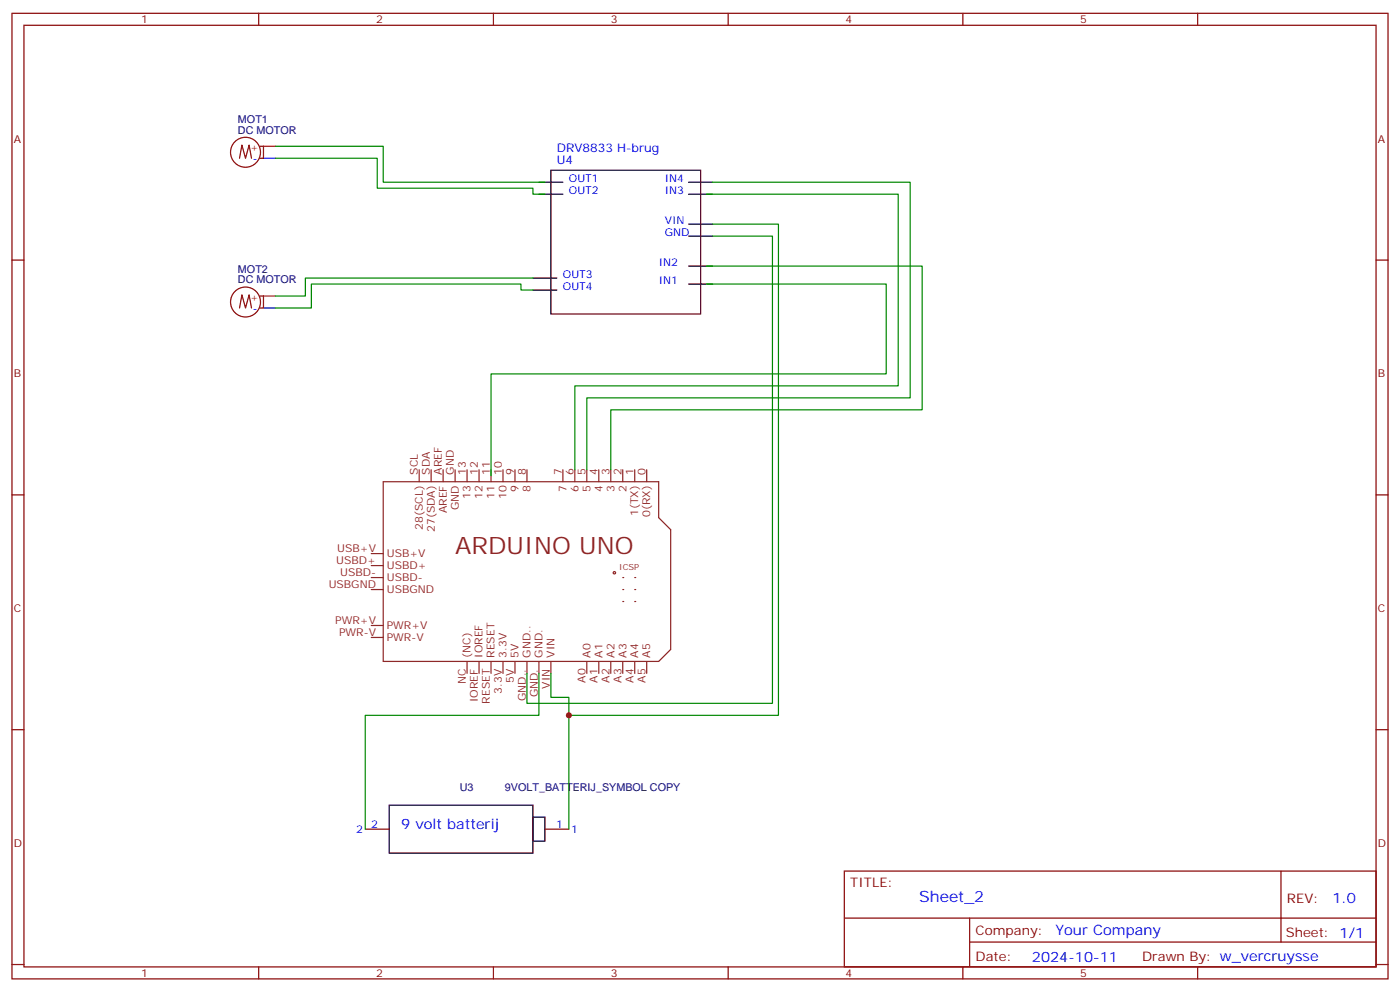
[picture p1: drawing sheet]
<svg xmlns="http://www.w3.org/2000/svg" width="412mm" height="292mm" viewBox="0 0 412 292" stroke-linecap="round" stroke-linejoin="round" font-family="sans-serif">
<g fill="none" stroke="#870000" stroke-width=".35">
<path d="M3.5 3.9h405.4v284.4h-405.4zM7.1 7.4h398.2v277.3h-398.2zM76.2 3.9v3.5M145.3 3.9v3.5M214.5 3.9v3.5M283.6 3.9v3.5M352.8 3.9v3.5M3.5 76.6h3.6M405.3 76.6h3.6M3.5 145.7h3.6M405.3 145.7h3.6M3.5 214.9h3.6"/>
<path d="M405.3 214.9h3.6M248.7 256.5h156.6v28.2h-156.6zM377.3 256.5v20.9M248.7 270.4h156.5M285.6 277.4h119.6M285.6 270.4v14.1M3.5 284h3.6M76.2 284.7v3.6M145.3 284.7v3.6M214.5 284.7v3.6M283.6 284.7v3.6M352.8 284.7v3.6"/>
<path d="M405.3 284h3.6"/>
</g>
<g fill="none" stroke="#8c2424" stroke-width=".35">
<path d="M112.9 141.9h81.1v10.5l3.6 3.6v35.2l-3.6 3.6h-81.1z"/>
<circle cx="181" cy="168.7" r=".35"/>
</g>
<g fill="#8c2424">
<circle cx="183.4" cy="170.1" r=".18"/>
<circle cx="183.4" cy="173.6" r=".18"/>
<circle cx="183.4" cy="177.1" r=".18"/>
<circle cx="187" cy="177.1" r=".18"/>
<circle cx="187" cy="173.6" r=".18"/>
<circle cx="187" cy="170.1" r=".18"/>
</g>
<g fill="none" stroke="#8c2424" stroke-width=".35">
<path d="M123.5 138.3v3.6M127 138.3v3.6M130.5 138.3v3.6M134.1 138.3v3.6M137.6 138.3v3.6M141.1 138.3v3.6M144.6 138.3v3.6M148.2 138.3v3.6M151.7 138.3v3.6M155.2 138.3v3.6M165.8 138.3v3.6M169.3 138.3v3.6"/>
<path d="M172.9 138.3v3.6M176.4 138.3v3.6M179.9 138.3v3.6M183.4 138.3v3.6M187 138.3v3.6M190.5 138.3v3.6M109.4 163h3.5M109.4 166.5h3.5M109.4 170.1h3.5M109.4 173.6h3.5M109.4 184.2h3.5M109.4 187.7h3.5"/>
<path d="M137.6 194.8v3.5M141.1 194.8v3.5M144.6 194.8v3.5M148.2 194.8v3.5M151.7 194.8v3.5M155.2 194.8v3.5M158.7 194.8v3.5M162.3 194.8v3.5M172.9 194.8v3.5M176.4 194.8v3.5M179.9 194.8v3.5M183.4 194.8v3.5"/>
<path d="M187 194.8v3.5M190.5 194.8v3.5"/>
</g>
<g fill="none" stroke="#000" stroke-width=".35">
<path d="M158.7 53.7h7.1M158.7 57.2h7.1M162.3 50.1h44.1v42.4h-44.1zM202.8 53.7h7.1M202.8 57.2h7.1M202.8 66h7.1M202.8 69.5h7.1M202.8 78.4h7.1M157 81.9h7M157 85.4h7M202.8 83.6h7.1M114.7 237.1h42.3v14.1h-42.3z"/>
<path d="M157 240.6h3.5v7.1h-3.5z"/>
</g>
<g fill="none" stroke="#870000" stroke-width=".35">
<path d="M70.6 46.6l.7-3.9 1 3.9 1.1-3.9 .7 3.9M76.6 43.1h1v3.5h-1M70.6 90.7l.7-3.9 1 3.9 1.1-3.9 .7 3.9M76.6 87.2h1v3.5h-1M107.6 244.2h7.1M160.5 244.2h7.1"/>
<circle cx="72.3" cy="44.8" r="4.4"/>
<circle cx="72.3" cy="88.9" r="4.4"/>
</g>
<path d="M81.1 43.1h31.8v10.6h47.6M81.1 46.6h30v8.8h45.9v1.8h3.5M208.1 57.2h56.5v56.4h-95.3v24.7M209.9 53.7h58.2v63.5h-95.2v21.1M208.1 78.4h63.5v42.3h-91.7v17.6M209.9 69.5h17.6v137.6h-72.3v-8.8M209.9 66h19.4v144.6h-61.7M157 81.9h-67v5.3h-8.9M157 85.4h-3.5v-1.8h-61.8v7.1h-10.6M208.1 83.6h53v26.5h-116.5v30M158.7 198.3v12.3h-51.1v33.6M162.3 198.3v7.1h5.3v38.8" fill="none" stroke="#008700" stroke-width=".35"/>
<path d="M77.6 46.6h3.5M77.6 90.7h3.5" fill="none" stroke="#00f" stroke-width=".35"/>
<path d="M77.6 43.1h3.5M77.6 87.2h3.5" fill="none" stroke="#f00" stroke-width=".35"/>
<circle cx="167.6" cy="210.6" r=".88" fill="#c00"/>
<text font-size="7.1" fill="#8d2323" x="134.1" y="163">ARDUINO UNO</text>
<text font-size="4.6" fill="#00f" x="270.8" y="265.5">Sheet_2</text>
<g font-size="4.2" fill="#00f">
<text x="118.2" y="244.2">9 volt batterij</text>
<text x="392.5" y="265.8">1.0</text>
<text x="310.9" y="275.3">Your Company</text>
<text x="304" y="283.1">2024-10-11</text>
</g>
<g font-size="3.9" fill="#800">
<text x="250.5" y="261.1">TITLE:</text>
<text x="379.1" y="265.8">REV:</text>
<text x="287.4" y="275.3">Company:</text>
<text x="378.7" y="275.9">Sheet: 1/1</text>
<text x="287.4" y="283">Date:</text>
<text x="336.4" y="283.1">Drawn By: w_vercruysse</text>
</g>
<g font-size="3.5" fill="#00f">
<text x="164" y="44.8">DRV8833 H-brug</text>
<text x="164" y="48.4">U4</text>
</g>
<g font-size="3.2" fill="#800">
<text x="41.6" y="6.9">1</text>
<text x="110.8" y="6.9">2</text>
<text x="179.9" y="6.9">3</text>
<text x="249.1" y="6.9">4</text>
<text x="318.2" y="6.9">5</text>
<text x="4.1" y="42">A</text>
<text x="405.9" y="42">A</text>
<text x="4.1" y="111.2">B</text>
<text x="405.9" y="111.2">B</text>
<text x="4.1" y="180.3">C</text>
<text x="405.9" y="180.3">C</text>
<text x="4.1" y="249.4">D</text>
<text x="405.9" y="249.4">D</text>
<text x="41.6" y="287.7">1</text>
<text x="110.8" y="287.7">2</text>
<text x="179.9" y="287.7">3</text>
<text x="249.1" y="287.7">4</text>
<text x="318.2" y="287.7">5</text>
</g>
<g font-size="3.2" fill="#000080">
<text x="70.1" y="39.4">DC MOTOR</text>
<text x="70.1" y="36.2">MOT1</text>
<text x="70.1" y="83.5">DC MOTOR</text>
<text x="70.1" y="80.3">MOT2</text>
<text x="135.4" y="232.8">U3</text>
<text x="148.8" y="232.9">9VOLT_BATTERIJ_SYMBOL COPY</text>
</g>
<g font-size="3.2" fill="#f00">
<text x="73.7" y="44.5">+</text>
<text x="73.7" y="88.6">+</text>
</g>
<g font-size="3.2" fill="#00f">
<text x="74.5" y="47.7">-</text>
<text x="167.6" y="53.7">OUT1</text>
<text x="195.8" y="53.7">IN4</text>
<text x="167.6" y="57.2">OUT2</text>
<text x="195.8" y="57.2">IN3</text>
<text x="195.8" y="66">VIN</text>
<text x="195.8" y="69.5">GND</text>
<text x="165.8" y="81.9">OUT3</text>
<text x="194" y="78.4">IN2</text>
<text x="194" y="83.6">IN1</text>
<text x="165.8" y="85.4">OUT4</text>
<text x="74.5" y="91.8">-</text>
<text x="104.9" y="245.2">2</text>
<text x="109.4" y="243.8">2</text>
<text x="163.8" y="243.8">1</text>
<text x="168.3" y="245.2">1</text>
</g>
<g font-size="3.2" fill="#8d2323">
<text x="123.1" y="139.7" transform="rotate(-90 123.1 139.7)">SCL</text>
<text x="126.6" y="139.7" transform="rotate(-90 126.6 139.7)">SDA</text>
<text x="130.2" y="139.7" transform="rotate(-90 130.2 139.7)">AREF</text>
<text x="133.7" y="139.7" transform="rotate(-90 133.7 139.7)">GND</text>
<text x="137.2" y="139.7" transform="rotate(-90 137.2 139.7)">13</text>
<text x="140.8" y="139.7" transform="rotate(-90 140.8 139.7)">12</text>
<text x="144.3" y="139.7" transform="rotate(-90 144.3 139.7)">11</text>
<text x="147.8" y="139.7" transform="rotate(-90 147.8 139.7)">10</text>
<text x="151.3" y="139.7" transform="rotate(-90 151.3 139.7)">9</text>
<text x="154.9" y="139.7" transform="rotate(-90 154.9 139.7)">8</text>
<text x="165.5" y="139.7" transform="rotate(-90 165.5 139.7)">7</text>
<text x="169" y="139.7" transform="rotate(-90 169 139.7)">6</text>
<text x="172.5" y="139.7" transform="rotate(-90 172.5 139.7)">5</text>
<text x="176" y="139.7" transform="rotate(-90 176 139.7)">4</text>
<text x="179.6" y="139.7" transform="rotate(-90 179.6 139.7)">3</text>
<text x="183.1" y="139.7" transform="rotate(-90 183.1 139.7)">2</text>
<text x="186.6" y="139.7" transform="rotate(-90 186.6 139.7)">1</text>
<text x="190.1" y="139.7" transform="rotate(-90 190.1 139.7)">0</text>
<text x="138.6" y="146.9" transform="rotate(-90 138.6 146.9)">13</text>
<text x="142.2" y="146.9" transform="rotate(-90 142.2 146.9)">12</text>
<text x="145.7" y="146.9" transform="rotate(-90 145.7 146.9)">11</text>
<text x="149.2" y="146.9" transform="rotate(-90 149.2 146.9)">10</text>
<text x="152.8" y="144.9" transform="rotate(-90 152.8 144.9)">9</text>
<text x="156.3" y="144.9" transform="rotate(-90 156.3 144.9)">8</text>
<text x="166.9" y="144.9" transform="rotate(-90 166.9 144.9)">7</text>
<text x="170.4" y="144.9" transform="rotate(-90 170.4 144.9)">6</text>
<text x="173.9" y="144.9" transform="rotate(-90 173.9 144.9)">5</text>
<text x="177.4" y="144.9" transform="rotate(-90 177.4 144.9)">4</text>
<text x="181" y="144.9" transform="rotate(-90 181 144.9)">3</text>
<text x="184.5" y="144.9" transform="rotate(-90 184.5 144.9)">2</text>
<text x="124.5" y="156" transform="rotate(-90 124.5 156)">28(SCL)</text>
<text x="131.6" y="151.1" transform="rotate(-90 131.6 151.1)">AREF</text>
<text x="135.1" y="150.2" transform="rotate(-90 135.1 150.2)">GND</text>
<text x="188" y="151.9" transform="rotate(-90 188 151.9)">1(TX)</text>
<text x="191.6" y="152.2" transform="rotate(-90 191.6 152.2)">0(RX)</text>
<text x="128.1" y="156.6" transform="rotate(-90 128.1 156.6)">27(SDA)</text>
<text x="99.1" y="166.2">USBD+</text>
<text x="99.3" y="162.7">USB+V</text>
<text x="113.9" y="164.1">USB+V</text>
<text x="113.9" y="167.6">USBD+</text>
<text x="96.8" y="173.2">USBGND</text>
<text x="100.2" y="169.7">USBD-</text>
<text x="113.9" y="171.1">USBD-</text>
<text x="113.9" y="174.7">USBGND</text>
<text x="98.7" y="183.8">PWR+V</text>
<text x="113.9" y="185.2">PWR+V</text>
<text x="99.9" y="187.4">PWR-V</text>
<text x="113.9" y="188.8">PWR-V</text>
<text x="138.6" y="193.7" transform="rotate(-90 138.6 193.7)">(NC)</text>
<text x="142.2" y="193.7" transform="rotate(-90 142.2 193.7)">IOREF</text>
<text x="145.7" y="193.7" transform="rotate(-90 145.7 193.7)">RESET</text>
<text x="149.2" y="193.7" transform="rotate(-90 149.2 193.7)">3.3V</text>
<text x="152.8" y="193.7" transform="rotate(-90 152.8 193.7)">5V</text>
<text x="156.3" y="193.7" transform="rotate(-90 156.3 193.7)">GND..</text>
<text x="159.8" y="193.7" transform="rotate(-90 159.8 193.7)">GND.</text>
<text x="163.3" y="193.7" transform="rotate(-90 163.3 193.7)">VIN</text>
<text x="173.9" y="193.7" transform="rotate(-90 173.9 193.7)">A0</text>
<text x="177.4" y="193.7" transform="rotate(-90 177.4 193.7)">A1</text>
<text x="181" y="193.7" transform="rotate(-90 181 193.7)">A2</text>
<text x="184.5" y="193.7" transform="rotate(-90 184.5 193.7)">A3</text>
<text x="188" y="193.7" transform="rotate(-90 188 193.7)">A4</text>
<text x="191.6" y="193.7" transform="rotate(-90 191.6 193.7)">A5</text>
<text x="137.2" y="201.5" transform="rotate(-90 137.2 201.5)">NC</text>
<text x="151.3" y="201.1" transform="rotate(-90 151.3 201.1)">5V</text>
<text x="161.9" y="202.8" transform="rotate(-90 161.9 202.8)">VIN</text>
<text x="172.5" y="201.1" transform="rotate(-90 172.5 201.1)">A0</text>
<text x="176" y="201.1" transform="rotate(-90 176 201.1)">A1</text>
<text x="179.6" y="201.1" transform="rotate(-90 179.6 201.1)">A2</text>
<text x="183.1" y="201.1" transform="rotate(-90 183.1 201.1)">A3</text>
<text x="186.6" y="201.1" transform="rotate(-90 186.6 201.1)">A4</text>
<text x="190.1" y="201.1" transform="rotate(-90 190.1 201.1)">A5</text>
<text x="140.8" y="206.8" transform="rotate(-90 140.8 206.8)">IOREF</text>
<text x="144.3" y="207.2" transform="rotate(-90 144.3 207.2)">RESET</text>
<text x="147.8" y="204.2" transform="rotate(-90 147.8 204.2)">3.3V</text>
<text x="154.9" y="206.5" transform="rotate(-90 154.9 206.5)">GND..</text>
<text x="158.4" y="205.3" transform="rotate(-90 158.4 205.3)">GND.</text>
</g>
<text font-size="2.5" fill="#8d2323" x="182.4" y="168">ICSP</text>
</svg>
